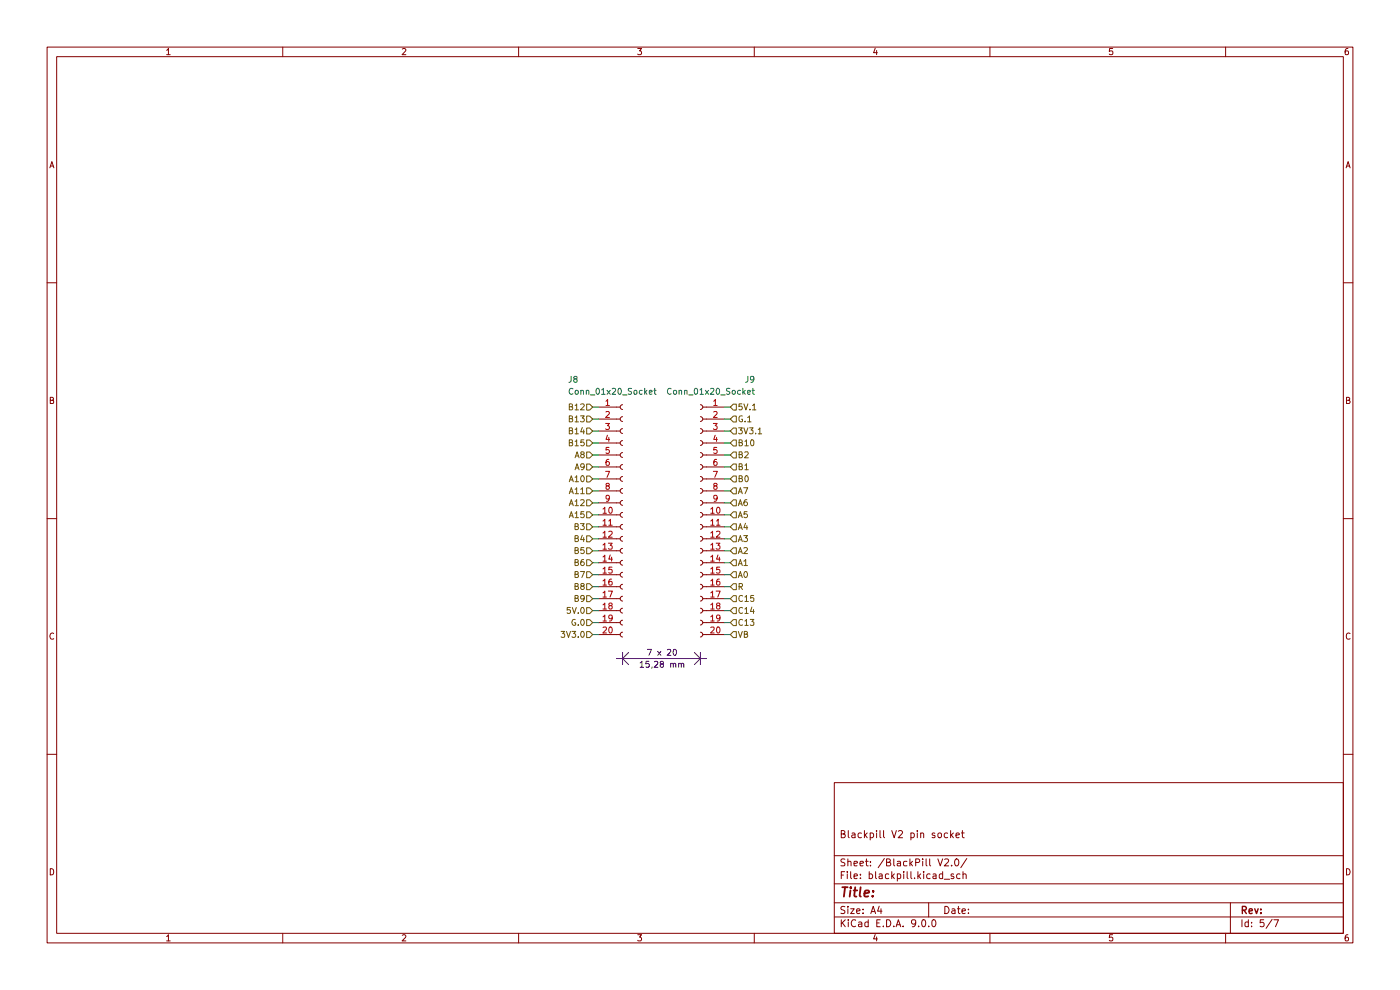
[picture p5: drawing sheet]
(kicad_sch
 (version 20250114)
 (generator "eeschema")
 (generator_version "9.0")
 (paper "A4")
 (title_block
  (comment 1 "Blackpill V2 pin socket"))
 (lib_symbols
  (symbol "Connector:Conn_01x20_Socket"
   (pin_names
    (offset 1.016) (hide yes)) (exclude_from_sim no) (in_bom yes) (on_board yes)
   (property "Reference" "J" (at 0 25.4 0) (effects (font (size 1.27 1.27))))
   (property "Value" "Conn_01x20_Socket" (at 0 -27.94 0) (effects (font (size 1.27 1.27))))
   (property "Footprint" "" (at 0 0 0) (effects (font (size 1.27 1.27)) (hide yes)))
   (property "Datasheet" "~" (at 0 0 0) (effects (font (size 1.27 1.27)) (hide yes)))
   (property "Description" "Generic connector, single row, 01x20, script generated" (at 0 0 0) (effects (font (size 1.27 1.27)) (hide yes)))
   (property "ki_locked" "" (at 0 0 0) (effects (font (size 1.27 1.27))))
   (symbol "Conn_01x20_Socket_1_1"
    (polyline (pts (xy -1.27 22.86) (xy -0.508 22.86)) (stroke (width 0.1524) (type default)) (fill (type none)))
    (polyline (pts (xy -1.27 20.32) (xy -0.508 20.32)) (stroke (width 0.1524) (type default)) (fill (type none)))
    (polyline (pts (xy -1.27 17.78) (xy -0.508 17.78)) (stroke (width 0.1524) (type default)) (fill (type none)))
    (polyline (pts (xy -1.27 15.24) (xy -0.508 15.24)) (stroke (width 0.1524) (type default)) (fill (type none)))
    (polyline (pts (xy -1.27 12.7) (xy -0.508 12.7)) (stroke (width 0.1524) (type default)) (fill (type none)))
    (polyline (pts (xy -1.27 10.16) (xy -0.508 10.16)) (stroke (width 0.1524) (type default)) (fill (type none)))
    (polyline (pts (xy -1.27 7.62) (xy -0.508 7.62)) (stroke (width 0.1524) (type default)) (fill (type none)))
    (polyline (pts (xy -1.27 5.08) (xy -0.508 5.08)) (stroke (width 0.1524) (type default)) (fill (type none)))
    (polyline (pts (xy -1.27 2.54) (xy -0.508 2.54)) (stroke (width 0.1524) (type default)) (fill (type none)))
    (polyline (pts (xy -1.27 0) (xy -0.508 0)) (stroke (width 0.1524) (type default)) (fill (type none)))
    (polyline (pts (xy -1.27 -2.54) (xy -0.508 -2.54)) (stroke (width 0.1524) (type default)) (fill (type none)))
    (polyline (pts (xy -1.27 -5.08) (xy -0.508 -5.08)) (stroke (width 0.1524) (type default)) (fill (type none)))
    (polyline (pts (xy -1.27 -7.62) (xy -0.508 -7.62)) (stroke (width 0.1524) (type default)) (fill (type none)))
    (polyline (pts (xy -1.27 -10.16) (xy -0.508 -10.16)) (stroke (width 0.1524) (type default)) (fill (type none)))
    (polyline (pts (xy -1.27 -12.7) (xy -0.508 -12.7)) (stroke (width 0.1524) (type default)) (fill (type none)))
    (polyline (pts (xy -1.27 -15.24) (xy -0.508 -15.24)) (stroke (width 0.1524) (type default)) (fill (type none)))
    (polyline (pts (xy -1.27 -17.78) (xy -0.508 -17.78)) (stroke (width 0.1524) (type default)) (fill (type none)))
    (polyline (pts (xy -1.27 -20.32) (xy -0.508 -20.32)) (stroke (width 0.1524) (type default)) (fill (type none)))
    (polyline (pts (xy -1.27 -22.86) (xy -0.508 -22.86)) (stroke (width 0.1524) (type default)) (fill (type none)))
    (polyline (pts (xy -1.27 -25.4) (xy -0.508 -25.4)) (stroke (width 0.1524) (type default)) (fill (type none)))
    (arc (start 0 22.352) (mid -0.5058 22.86) (end 0 23.368) (stroke (width 0.1524) (type default)) (fill (type none)))
    (arc (start 0 19.812) (mid -0.5058 20.32) (end 0 20.828) (stroke (width 0.1524) (type default)) (fill (type none)))
    (arc (start 0 17.272) (mid -0.5058 17.78) (end 0 18.288) (stroke (width 0.1524) (type default)) (fill (type none)))
    (arc (start 0 14.732) (mid -0.5058 15.24) (end 0 15.748) (stroke (width 0.1524) (type default)) (fill (type none)))
    (arc (start 0 12.192) (mid -0.5058 12.7) (end 0 13.208) (stroke (width 0.1524) (type default)) (fill (type none)))
    (arc (start 0 9.652) (mid -0.5058 10.16) (end 0 10.668) (stroke (width 0.1524) (type default)) (fill (type none)))
    (arc (start 0 7.112) (mid -0.5058 7.62) (end 0 8.128) (stroke (width 0.1524) (type default)) (fill (type none)))
    (arc (start 0 4.572) (mid -0.5058 5.08) (end 0 5.588) (stroke (width 0.1524) (type default)) (fill (type none)))
    (arc (start 0 2.032) (mid -0.5058 2.54) (end 0 3.048) (stroke (width 0.1524) (type default)) (fill (type none)))
    (arc (start 0 -0.508) (mid -0.5058 0) (end 0 0.508) (stroke (width 0.1524) (type default)) (fill (type none)))
    (arc (start 0 -3.048) (mid -0.5058 -2.54) (end 0 -2.032) (stroke (width 0.1524) (type default)) (fill (type none)))
    (arc (start 0 -5.588) (mid -0.5058 -5.08) (end 0 -4.572) (stroke (width 0.1524) (type default)) (fill (type none)))
    (arc (start 0 -8.128) (mid -0.5058 -7.62) (end 0 -7.112) (stroke (width 0.1524) (type default)) (fill (type none)))
    (arc (start 0 -10.668) (mid -0.5058 -10.16) (end 0 -9.652) (stroke (width 0.1524) (type default)) (fill (type none)))
    (arc (start 0 -13.208) (mid -0.5058 -12.7) (end 0 -12.192) (stroke (width 0.1524) (type default)) (fill (type none)))
    (arc (start 0 -15.748) (mid -0.5058 -15.24) (end 0 -14.732) (stroke (width 0.1524) (type default)) (fill (type none)))
    (arc (start 0 -18.288) (mid -0.5058 -17.78) (end 0 -17.272) (stroke (width 0.1524) (type default)) (fill (type none)))
    (arc (start 0 -20.828) (mid -0.5058 -20.32) (end 0 -19.812) (stroke (width 0.1524) (type default)) (fill (type none)))
    (arc (start 0 -23.368) (mid -0.5058 -22.86) (end 0 -22.352) (stroke (width 0.1524) (type default)) (fill (type none)))
    (arc (start 0 -25.908) (mid -0.5058 -25.4) (end 0 -24.892) (stroke (width 0.1524) (type default)) (fill (type none)))
    (pin passive line (at -5.08 22.86 0) (length 3.81) (name "Pin_1" (effects (font (size 1.27 1.27)))) (number "1" (effects (font (size 1.27 1.27)))))
    (pin passive line (at -5.08 20.32 0) (length 3.81) (name "Pin_2" (effects (font (size 1.27 1.27)))) (number "2" (effects (font (size 1.27 1.27)))))
    (pin passive line (at -5.08 17.78 0) (length 3.81) (name "Pin_3" (effects (font (size 1.27 1.27)))) (number "3" (effects (font (size 1.27 1.27)))))
    (pin passive line (at -5.08 15.24 0) (length 3.81) (name "Pin_4" (effects (font (size 1.27 1.27)))) (number "4" (effects (font (size 1.27 1.27)))))
    (pin passive line (at -5.08 12.7 0) (length 3.81) (name "Pin_5" (effects (font (size 1.27 1.27)))) (number "5" (effects (font (size 1.27 1.27)))))
    (pin passive line (at -5.08 10.16 0) (length 3.81) (name "Pin_6" (effects (font (size 1.27 1.27)))) (number "6" (effects (font (size 1.27 1.27)))))
    (pin passive line (at -5.08 7.62 0) (length 3.81) (name "Pin_7" (effects (font (size 1.27 1.27)))) (number "7" (effects (font (size 1.27 1.27)))))
    (pin passive line (at -5.08 5.08 0) (length 3.81) (name "Pin_8" (effects (font (size 1.27 1.27)))) (number "8" (effects (font (size 1.27 1.27)))))
    (pin passive line (at -5.08 2.54 0) (length 3.81) (name "Pin_9" (effects (font (size 1.27 1.27)))) (number "9" (effects (font (size 1.27 1.27)))))
    (pin passive line (at -5.08 0 0) (length 3.81) (name "Pin_10" (effects (font (size 1.27 1.27)))) (number "10" (effects (font (size 1.27 1.27)))))
    (pin passive line (at -5.08 -2.54 0) (length 3.81) (name "Pin_11" (effects (font (size 1.27 1.27)))) (number "11" (effects (font (size 1.27 1.27)))))
    (pin passive line (at -5.08 -5.08 0) (length 3.81) (name "Pin_12" (effects (font (size 1.27 1.27)))) (number "12" (effects (font (size 1.27 1.27)))))
    (pin passive line (at -5.08 -7.62 0) (length 3.81) (name "Pin_13" (effects (font (size 1.27 1.27)))) (number "13" (effects (font (size 1.27 1.27)))))
    (pin passive line (at -5.08 -10.16 0) (length 3.81) (name "Pin_14" (effects (font (size 1.27 1.27)))) (number "14" (effects (font (size 1.27 1.27)))))
    (pin passive line (at -5.08 -12.7 0) (length 3.81) (name "Pin_15" (effects (font (size 1.27 1.27)))) (number "15" (effects (font (size 1.27 1.27)))))
    (pin passive line (at -5.08 -15.24 0) (length 3.81) (name "Pin_16" (effects (font (size 1.27 1.27)))) (number "16" (effects (font (size 1.27 1.27)))))
    (pin passive line (at -5.08 -17.78 0) (length 3.81) (name "Pin_17" (effects (font (size 1.27 1.27)))) (number "17" (effects (font (size 1.27 1.27)))))
    (pin passive line (at -5.08 -20.32 0) (length 3.81) (name "Pin_18" (effects (font (size 1.27 1.27)))) (number "18" (effects (font (size 1.27 1.27)))))
    (pin passive line (at -5.08 -22.86 0) (length 3.81) (name "Pin_19" (effects (font (size 1.27 1.27)))) (number "19" (effects (font (size 1.27 1.27)))))
    (pin passive line (at -5.08 -25.4 0) (length 3.81) (name "Pin_20" (effects (font (size 1.27 1.27)))) (number "20" (effects (font (size 1.27 1.27))))))
   (embedded_fonts no)))
 (text "7 x 20"
  (exclude_from_sim no)
  (at 140.462 138.684 0)
  (effects (font (size 1.27 1.27))))
 (text "15,28 mm"
  (exclude_from_sim no)
  (at 140.462 141.224 0)
  (effects (font (size 1.27 1.27))))
 (polyline
  (pts (xy 147.32 138.43) (xy 148.59 139.7))
  (stroke (width 0) (type default)))
 (wire
  (pts (xy 154.94 91.44) (xy 153.67 91.44))
  (stroke (width 0) (type default)))
 (polyline
  (pts (xy 148.59 138.43) (xy 148.59 140.97))
  (stroke (width 0) (type default)))
 (wire
  (pts (xy 154.94 88.9) (xy 153.67 88.9))
  (stroke (width 0) (type default)))
 (wire
  (pts (xy 125.73 121.92) (xy 127 121.92))
  (stroke (width 0) (type default)))
 (wire
  (pts (xy 154.94 109.22) (xy 153.67 109.22))
  (stroke (width 0) (type default)))
 (polyline
  (pts (xy 130.81 139.7) (xy 149.86 139.7))
  (stroke (width 0) (type default)))
 (wire
  (pts (xy 125.73 101.6) (xy 127 101.6))
  (stroke (width 0) (type default)))
 (wire
  (pts (xy 125.73 104.14) (xy 127 104.14))
  (stroke (width 0) (type default)))
 (wire
  (pts (xy 125.73 88.9) (xy 127 88.9))
  (stroke (width 0) (type default)))
 (wire
  (pts (xy 154.94 104.14) (xy 153.67 104.14))
  (stroke (width 0) (type default)))
 (wire
  (pts (xy 125.73 93.98) (xy 127 93.98))
  (stroke (width 0) (type default)))
 (wire
  (pts (xy 125.73 109.22) (xy 127 109.22))
  (stroke (width 0) (type default)))
 (wire
  (pts (xy 154.94 93.98) (xy 153.67 93.98))
  (stroke (width 0) (type default)))
 (wire
  (pts (xy 125.73 119.38) (xy 127 119.38))
  (stroke (width 0) (type default)))
 (polyline
  (pts (xy 132.08 138.43) (xy 132.08 140.97))
  (stroke (width 0) (type default)))
 (wire
  (pts (xy 125.73 116.84) (xy 127 116.84))
  (stroke (width 0) (type default)))
 (wire
  (pts (xy 154.94 86.36) (xy 153.67 86.36))
  (stroke (width 0) (type default)))
 (wire
  (pts (xy 125.73 86.36) (xy 127 86.36))
  (stroke (width 0) (type default)))
 (wire
  (pts (xy 154.94 101.6) (xy 153.67 101.6))
  (stroke (width 0) (type default)))
 (wire
  (pts (xy 125.73 91.44) (xy 127 91.44))
  (stroke (width 0) (type default)))
 (polyline
  (pts (xy 132.08 139.7) (xy 133.35 138.43))
  (stroke (width 0) (type default)))
 (wire
  (pts (xy 125.73 132.08) (xy 127 132.08))
  (stroke (width 0) (type default)))
 (wire
  (pts (xy 125.73 96.52) (xy 127 96.52))
  (stroke (width 0) (type default)))
 (wire
  (pts (xy 154.94 116.84) (xy 153.67 116.84))
  (stroke (width 0) (type default)))
 (wire
  (pts (xy 154.94 129.54) (xy 153.67 129.54))
  (stroke (width 0) (type default)))
 (wire
  (pts (xy 154.94 127) (xy 153.67 127))
  (stroke (width 0) (type default)))
 (wire
  (pts (xy 154.94 111.76) (xy 153.67 111.76))
  (stroke (width 0) (type default)))
 (wire
  (pts (xy 125.73 114.3) (xy 127 114.3))
  (stroke (width 0) (type default)))
 (wire
  (pts (xy 125.73 99.06) (xy 127 99.06))
  (stroke (width 0) (type default)))
 (wire
  (pts (xy 154.94 121.92) (xy 153.67 121.92))
  (stroke (width 0) (type default)))
 (wire
  (pts (xy 125.73 124.46) (xy 127 124.46))
  (stroke (width 0) (type default)))
 (wire
  (pts (xy 154.94 119.38) (xy 153.67 119.38))
  (stroke (width 0) (type default)))
 (wire
  (pts (xy 125.73 127) (xy 127 127))
  (stroke (width 0) (type default)))
 (polyline
  (pts (xy 147.32 140.97) (xy 148.59 139.7))
  (stroke (width 0) (type default)))
 (wire
  (pts (xy 125.73 106.68) (xy 127 106.68))
  (stroke (width 0) (type default)))
 (wire
  (pts (xy 154.94 134.62) (xy 153.67 134.62))
  (stroke (width 0) (type default)))
 (wire
  (pts (xy 154.94 99.06) (xy 153.67 99.06))
  (stroke (width 0) (type default)))
 (wire
  (pts (xy 125.73 111.76) (xy 127 111.76))
  (stroke (width 0) (type default)))
 (wire
  (pts (xy 125.73 129.54) (xy 127 129.54))
  (stroke (width 0) (type default)))
 (wire
  (pts (xy 154.94 132.08) (xy 153.67 132.08))
  (stroke (width 0) (type default)))
 (wire
  (pts (xy 154.94 96.52) (xy 153.67 96.52))
  (stroke (width 0) (type default)))
 (wire
  (pts (xy 125.73 134.62) (xy 127 134.62))
  (stroke (width 0) (type default)))
 (polyline
  (pts (xy 132.08 139.7) (xy 133.35 140.97))
  (stroke (width 0) (type default)))
 (wire
  (pts (xy 154.94 114.3) (xy 153.67 114.3))
  (stroke (width 0) (type default)))
 (wire
  (pts (xy 154.94 124.46) (xy 153.67 124.46))
  (stroke (width 0) (type default)))
 (wire
  (pts (xy 154.94 106.68) (xy 153.67 106.68))
  (stroke (width 0) (type default)))
 (hierarchical_label "B12"
  (shape input)
  (at 125.73 86.36 180)
  (effects (font (size 1.27 1.27)) (justify right)))
 (hierarchical_label "C14"
  (shape input)
  (at 154.94 129.54 0)
  (effects (font (size 1.27 1.27)) (justify left)))
 (hierarchical_label "B14"
  (shape input)
  (at 125.73 91.44 180)
  (effects (font (size 1.27 1.27)) (justify right)))
 (hierarchical_label "A8"
  (shape input)
  (at 125.73 96.52 180)
  (effects (font (size 1.27 1.27)) (justify right)))
 (hierarchical_label "A11"
  (shape input)
  (at 125.73 104.14 180)
  (effects (font (size 1.27 1.27)) (justify right)))
 (hierarchical_label "A0"
  (shape input)
  (at 154.94 121.92 0)
  (effects (font (size 1.27 1.27)) (justify left)))
 (hierarchical_label "A15"
  (shape input)
  (at 125.73 109.22 180)
  (effects (font (size 1.27 1.27)) (justify right)))
 (hierarchical_label "B3"
  (shape input)
  (at 125.73 111.76 180)
  (effects (font (size 1.27 1.27)) (justify right)))
 (hierarchical_label "B6"
  (shape input)
  (at 125.73 119.38 180)
  (effects (font (size 1.27 1.27)) (justify right)))
 (hierarchical_label "B15"
  (shape input)
  (at 125.73 93.98 180)
  (effects (font (size 1.27 1.27)) (justify right)))
 (hierarchical_label "A5"
  (shape input)
  (at 154.94 109.22 0)
  (effects (font (size 1.27 1.27)) (justify left)))
 (hierarchical_label "A12"
  (shape input)
  (at 125.73 106.68 180)
  (effects (font (size 1.27 1.27)) (justify right)))
 (hierarchical_label "B5"
  (shape input)
  (at 125.73 116.84 180)
  (effects (font (size 1.27 1.27)) (justify right)))
 (hierarchical_label "A6"
  (shape input)
  (at 154.94 106.68 0)
  (effects (font (size 1.27 1.27)) (justify left)))
 (hierarchical_label "B9"
  (shape input)
  (at 125.73 127 180)
  (effects (font (size 1.27 1.27)) (justify right)))
 (hierarchical_label "C13"
  (shape input)
  (at 154.94 132.08 0)
  (effects (font (size 1.27 1.27)) (justify left)))
 (hierarchical_label "B10"
  (shape input)
  (at 154.94 93.98 0)
  (effects (font (size 1.27 1.27)) (justify left)))
 (hierarchical_label "A10"
  (shape input)
  (at 125.73 101.6 180)
  (effects (font (size 1.27 1.27)) (justify right)))
 (hierarchical_label "B8"
  (shape input)
  (at 125.73 124.46 180)
  (effects (font (size 1.27 1.27)) (justify right)))
 (hierarchical_label "A7"
  (shape input)
  (at 154.94 104.14 0)
  (effects (font (size 1.27 1.27)) (justify left)))
 (hierarchical_label "VB"
  (shape input)
  (at 154.94 134.62 0)
  (effects (font (size 1.27 1.27)) (justify left)))
 (hierarchical_label "5V.0"
  (shape input)
  (at 125.73 129.54 180)
  (effects (font (size 1.27 1.27)) (justify right)))
 (hierarchical_label "B7"
  (shape input)
  (at 125.73 121.92 180)
  (effects (font (size 1.27 1.27)) (justify right)))
 (hierarchical_label "A3"
  (shape input)
  (at 154.94 114.3 0)
  (effects (font (size 1.27 1.27)) (justify left)))
 (hierarchical_label "R"
  (shape input)
  (at 154.94 124.46 0)
  (effects (font (size 1.27 1.27)) (justify left)))
 (hierarchical_label "B13"
  (shape input)
  (at 125.73 88.9 180)
  (effects (font (size 1.27 1.27)) (justify right)))
 (hierarchical_label "B4"
  (shape input)
  (at 125.73 114.3 180)
  (effects (font (size 1.27 1.27)) (justify right)))
 (hierarchical_label "B1"
  (shape input)
  (at 154.94 99.06 0)
  (effects (font (size 1.27 1.27)) (justify left)))
 (hierarchical_label "G.1"
  (shape input)
  (at 154.94 88.9 0)
  (effects (font (size 1.27 1.27)) (justify left)))
 (hierarchical_label "5V.1"
  (shape input)
  (at 154.94 86.36 0)
  (effects (font (size 1.27 1.27)) (justify left)))
 (hierarchical_label "G.0"
  (shape input)
  (at 125.73 132.08 180)
  (effects (font (size 1.27 1.27)) (justify right)))
 (hierarchical_label "A2"
  (shape input)
  (at 154.94 116.84 0)
  (effects (font (size 1.27 1.27)) (justify left)))
 (hierarchical_label "3V3.1"
  (shape input)
  (at 154.94 91.44 0)
  (effects (font (size 1.27 1.27)) (justify left)))
 (hierarchical_label "B0"
  (shape input)
  (at 154.94 101.6 0)
  (effects (font (size 1.27 1.27)) (justify left)))
 (hierarchical_label "3V3.0"
  (shape input)
  (at 125.73 134.62 180)
  (effects (font (size 1.27 1.27)) (justify right)))
 (hierarchical_label "B2"
  (shape input)
  (at 154.94 96.52 0)
  (effects (font (size 1.27 1.27)) (justify left)))
 (hierarchical_label "A9"
  (shape input)
  (at 125.73 99.06 180)
  (effects (font (size 1.27 1.27)) (justify right)))
 (hierarchical_label "C15"
  (shape input)
  (at 154.94 127 0)
  (effects (font (size 1.27 1.27)) (justify left)))
 (hierarchical_label "A4"
  (shape input)
  (at 154.94 111.76 0)
  (effects (font (size 1.27 1.27)) (justify left)))
 (hierarchical_label "A1"
  (shape input)
  (at 154.94 119.38 0)
  (effects (font (size 1.27 1.27)) (justify left)))
 (symbol
  (lib_id "Connector:Conn_01x20_Socket")
  (at 148.59 109.22 0)
  (mirror y)
  (unit 1)
  (exclude_from_sim no)
  (in_bom yes)
  (on_board yes)
  (dnp no)
  (property "Reference" "J9" (at 160.274 80.518 0) (effects (font (size 1.27 1.27)) (justify left)))
  (property "Value" "Conn_01x20_Socket" (at 160.274 83.058 0) (effects (font (size 1.27 1.27)) (justify left)))
  (property "Footprint" "Connector_PinSocket_2.54mm:PinSocket_1x20_P2.54mm_Vertical" (at 148.59 109.22 0) (effects (font (size 1.27 1.27)) (hide yes)))
  (property "Datasheet" "~" (at 148.59 109.22 0) (effects (font (size 1.27 1.27)) (hide yes)))
  (property "Description" "Generic connector, single row, 01x20, script generated" (at 148.59 109.22 0) (effects (font (size 1.27 1.27)) (hide yes)))
  (pin "11")
  (pin "12")
  (pin "8")
  (pin "6")
  (pin "20")
  (pin "13")
  (pin "17")
  (pin "2")
  (pin "14")
  (pin "19")
  (pin "18")
  (pin "10")
  (pin "9")
  (pin "15")
  (pin "1")
  (pin "3")
  (pin "16")
  (pin "5")
  (pin "4")
  (pin "7"))
 (symbol
  (lib_id "Connector:Conn_01x20_Socket")
  (at 132.08 109.22 0)
  (unit 1)
  (exclude_from_sim no)
  (in_bom yes)
  (on_board yes)
  (dnp no)
  (property "Reference" "J8" (at 120.396 80.518 0) (effects (font (size 1.27 1.27)) (justify left)))
  (property "Value" "Conn_01x20_Socket" (at 120.396 83.058 0) (effects (font (size 1.27 1.27)) (justify left)))
  (property "Footprint" "Connector_PinSocket_2.54mm:PinSocket_1x20_P2.54mm_Vertical" (at 132.08 109.22 0) (effects (font (size 1.27 1.27)) (hide yes)))
  (property "Datasheet" "~" (at 132.08 109.22 0) (effects (font (size 1.27 1.27)) (hide yes)))
  (property "Description" "Generic connector, single row, 01x20, script generated" (at 132.08 109.22 0) (effects (font (size 1.27 1.27)) (hide yes)))
  (pin "11")
  (pin "12")
  (pin "8")
  (pin "6")
  (pin "20")
  (pin "13")
  (pin "17")
  (pin "2")
  (pin "14")
  (pin "19")
  (pin "18")
  (pin "10")
  (pin "9")
  (pin "15")
  (pin "1")
  (pin "3")
  (pin "16")
  (pin "5")
  (pin "4")
  (pin "7")))
